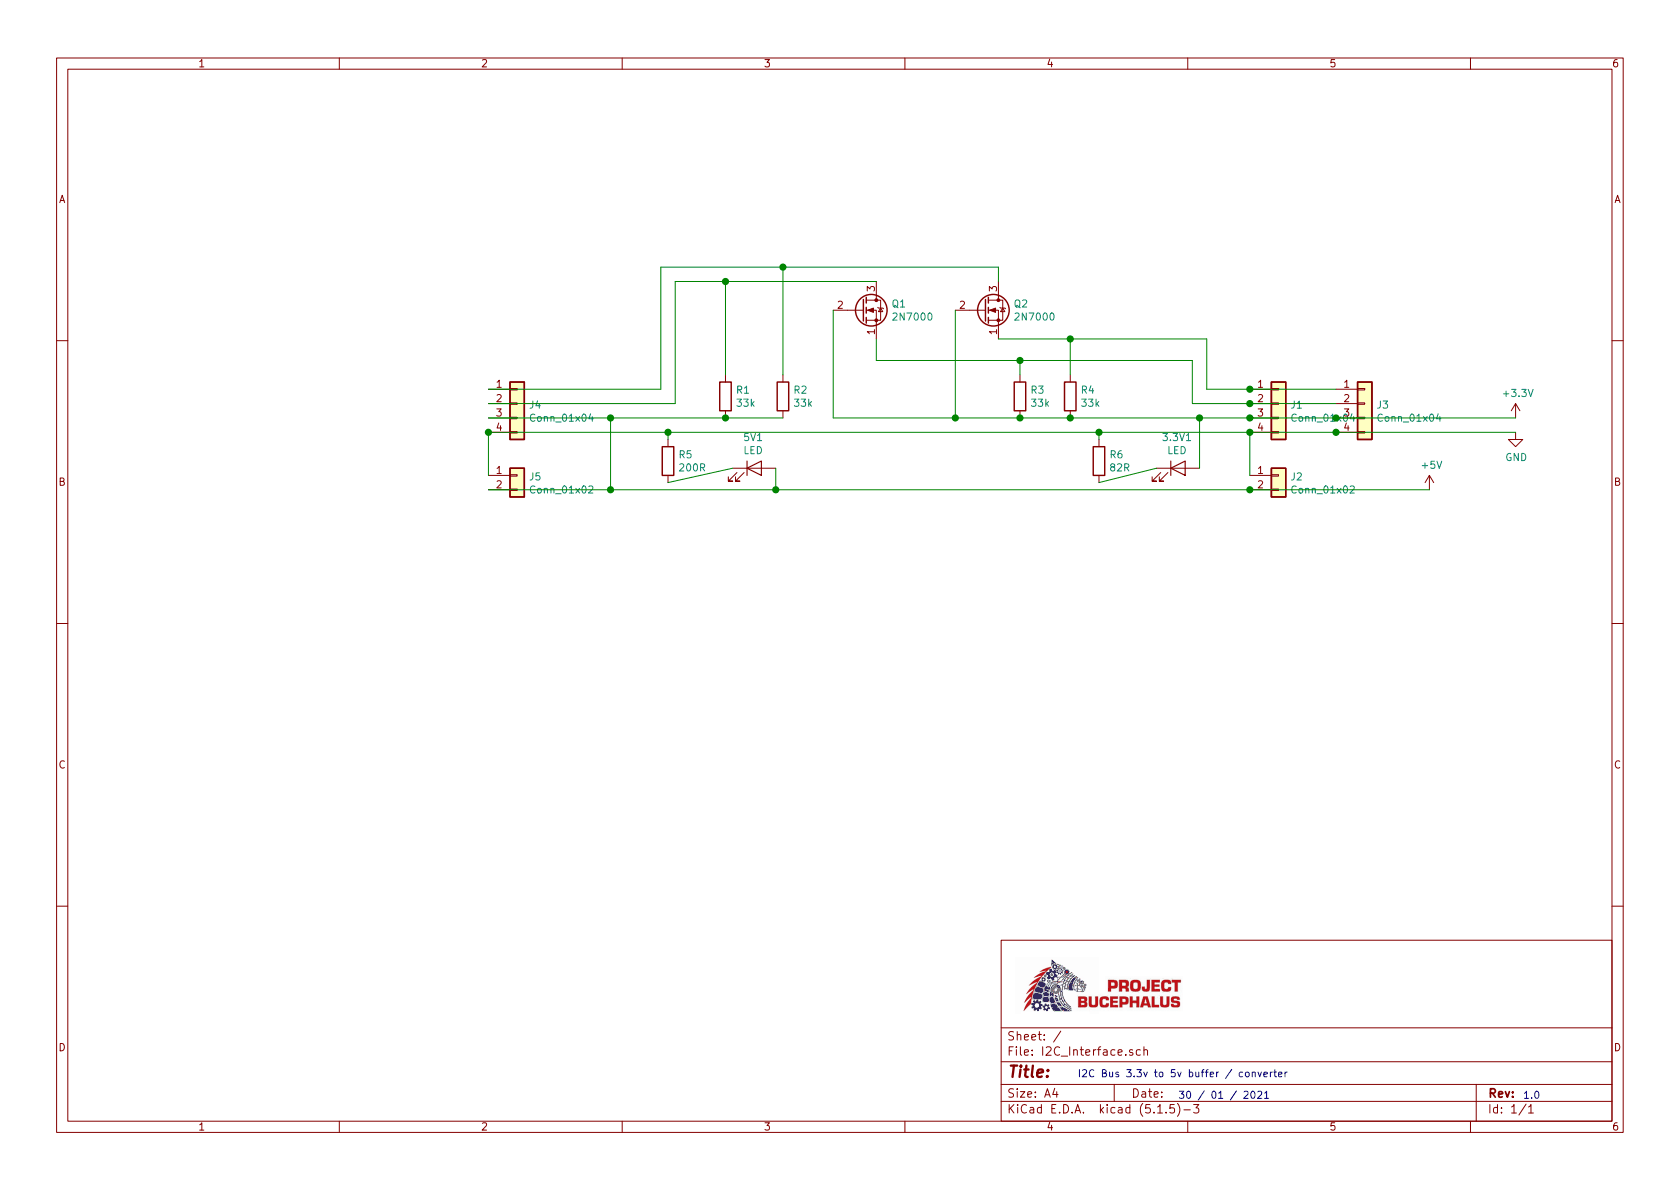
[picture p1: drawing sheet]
EESchema Schematic File Version 4
EELAYER 30 0
EELAYER END
$Descr A4 11693 8268
encoding utf-8
Sheet 1 1
Title ""
Date ""
Rev ""
Comp ""
Comment1 ""
Comment2 ""
Comment3 ""
Comment4 ""
$EndDescr
$Comp
L Connector_Generic:Conn_01x04 J3
U 1 1
P 9500 2800
F 0 "J3" H 9580 2792 50  0000 L CNN
F 1 "Conn_01x04" H 9580 2701 50  0000 L CNN
F 2 "Connector_JST:JST_XH_B4B-XH-AM_1x04_P2.50mm_Vertical" H 9500 2800 50  0001 C CNN
F 3 "~" H 9500 2800 50  0001 C CNN
	1    9500 2800
	1    0    0    -1  
$EndComp
$Comp
L Connector_Generic:Conn_01x04 J1
U 1 1
P 8900 2800
F 0 "J1" H 8980 2792 50  0000 L CNN
F 1 "Conn_01x04" H 8980 2701 50  0000 L CNN
F 2 "Connector_JST:JST_XH_B4B-XH-AM_1x04_P2.50mm_Vertical" H 8900 2800 50  0001 C CNN
F 3 "~" H 8900 2800 50  0001 C CNN
	1    8900 2800
	1    0    0    -1  
$EndComp
$Comp
L Connector_Generic:Conn_01x04 J4
U 1 1
P 3600 2800
F 0 "J4" H 3680 2792 50  0000 L CNN
F 1 "Conn_01x04" H 3680 2701 50  0000 L CNN
F 2 "Connector_JST:JST_XH_B4B-XH-AM_1x04_P2.50mm_Vertical" H 3600 2800 50  0001 C CNN
F 3 "~" H 3600 2800 50  0001 C CNN
	1    3600 2800
	1    0    0    -1  
$EndComp
$Comp
L Connector_Generic:Conn_01x02 J5
U 1 1
P 3600 3300
F 0 "J5" H 3680 3292 50  0000 L CNN
F 1 "Conn_01x02" H 3680 3201 50  0000 L CNN
F 2 "Connector_JST:JST_XH_B2B-XH-AM_1x02_P2.50mm_Vertical" H 3600 3300 50  0001 C CNN
F 3 "~" H 3600 3300 50  0001 C CNN
	1    3600 3300
	1    0    0    -1  
$EndComp
$Comp
L Connector_Generic:Conn_01x02 J2
U 1 1
P 8900 3300
F 0 "J2" H 8980 3292 50  0000 L CNN
F 1 "Conn_01x02" H 8980 3201 50  0000 L CNN
F 2 "Connector_JST:JST_XH_B2B-XH-AM_1x02_P2.50mm_Vertical" H 8900 3300 50  0001 C CNN
F 3 "~" H 8900 3300 50  0001 C CNN
	1    8900 3300
	1    0    0    -1  
$EndComp
$Comp
L Device:R R4
U 1 1
P 7450 2750
F 0 "R4" H 7520 2796 50  0000 L CNN
F 1 "33k" H 7520 2705 50  0000 L CNN
F 2 "Resistor_THT:R_Axial_DIN0207_L6.3mm_D2.5mm_P10.16mm_Horizontal" V 7380 2750 50  0001 C CNN
F 3 "~" H 7450 2750 50  0001 C CNN
	1    7450 2750
	1    0    0    -1  
$EndComp
$Comp
L Device:R R3
U 1 1
P 7100 2750
F 0 "R3" H 7170 2796 50  0000 L CNN
F 1 "33k" H 7170 2705 50  0000 L CNN
F 2 "Resistor_THT:R_Axial_DIN0207_L6.3mm_D2.5mm_P10.16mm_Horizontal" V 7030 2750 50  0001 C CNN
F 3 "~" H 7100 2750 50  0001 C CNN
	1    7100 2750
	1    0    0    -1  
$EndComp
$Comp
L Device:R R2
U 1 1
P 5450 2750
F 0 "R2" H 5520 2796 50  0000 L CNN
F 1 "33k" H 5520 2705 50  0000 L CNN
F 2 "Resistor_THT:R_Axial_DIN0207_L6.3mm_D2.5mm_P10.16mm_Horizontal" V 5380 2750 50  0001 C CNN
F 3 "~" H 5450 2750 50  0001 C CNN
	1    5450 2750
	1    0    0    -1  
$EndComp
$Comp
L Device:R R1
U 1 1
P 5050 2750
F 0 "R1" H 5120 2796 50  0000 L CNN
F 1 "33k" H 5120 2705 50  0000 L CNN
F 2 "Resistor_THT:R_Axial_DIN0207_L6.3mm_D2.5mm_P10.16mm_Horizontal" V 4980 2750 50  0001 C CNN
F 3 "~" H 5050 2750 50  0001 C CNN
	1    5050 2750
	1    0    0    -1  
$EndComp
$Comp
L Transistor_FET:2N7000 Q2
U 1 1
P 6850 2150
F 0 "Q2" H 7054 2196 50  0000 L CNN
F 1 "2N7000" H 7054 2105 50  0000 L CNN
F 2 "Package_TO_SOT_THT:TO-92_Inline" H 7050 2075 50  0001 L CIN
F 3 "https://www.fairchildsemi.com/datasheets/2N/2N7000.pdf" H 6850 2150 50  0001 L CNN
	1    6850 2150
	1    0    0    -1  
$EndComp
$Comp
L Transistor_FET:2N7000 Q1
U 1 1
P 6000 2150
F 0 "Q1" H 6204 2196 50  0000 L CNN
F 1 "2N7000" H 6204 2105 50  0000 L CNN
F 2 "Package_TO_SOT_THT:TO-92_Inline" H 6200 2075 50  0001 L CIN
F 3 "https://www.fairchildsemi.com/datasheets/2N/2N7000.pdf" H 6000 2150 50  0001 L CNN
	1    6000 2150
	1    0    0    -1  
$EndComp
$Comp
L power:+3.3V #PWR0101
U 1 1
P 10550 2900
F 0 "#PWR0101" H 10550 2750 50  0001 C CNN
F 1 "+3.3V" H 10565 3073 50  0000 C CNN
F 2 "" H 10550 2900 50  0001 C CNN
F 3 "" H 10550 2900 50  0001 C CNN
	1    10550 2900
	1    0    0    -1  
$EndComp
$Comp
L power:+5V #PWR0102
U 1 1
P 9950 3400
F 0 "#PWR0102" H 9950 3250 50  0001 C CNN
F 1 "+5V" H 9965 3573 50  0000 C CNN
F 2 "" H 9950 3400 50  0001 C CNN
F 3 "" H 9950 3400 50  0001 C CNN
	1    9950 3400
	1    0    0    -1  
$EndComp
$Comp
L power:GND #PWR0103
U 1 1
P 10550 3000
F 0 "#PWR0103" H 10550 2750 50  0001 C CNN
F 1 "GND" H 10555 2827 50  0000 C CNN
F 2 "" H 10550 3000 50  0001 C CNN
F 3 "" H 10550 3000 50  0001 C CNN
	1    10550 3000
	1    0    0    -1  
$EndComp
Wire Wire Line
	9300 3000 8700 3000
Connection ~ 8700 3000
Wire Wire Line
	3400 3300 3400 3000
Connection ~ 3400 3000
Wire Wire Line
	8700 3300 8700 3000
Wire Wire Line
	10550 3000 9300 3000
Connection ~ 9300 3000
Wire Wire Line
	3400 3000 4650 3000
Wire Wire Line
	8700 3400 9950 3400
Connection ~ 8700 3400
Wire Wire Line
	10550 2900 9300 2900
Wire Wire Line
	9300 2900 8700 2900
Connection ~ 9300 2900
Wire Wire Line
	3400 2900 4250 2900
Wire Wire Line
	4250 2900 4250 3400
Connection ~ 4250 3400
Wire Wire Line
	4250 3400 3400 3400
Wire Wire Line
	4250 2900 5050 2900
Connection ~ 4250 2900
Wire Wire Line
	5050 2900 5450 2900
Connection ~ 5050 2900
Wire Wire Line
	7100 2900 7450 2900
Wire Wire Line
	7450 2900 8350 2900
Connection ~ 7450 2900
Connection ~ 8700 2900
Wire Wire Line
	9300 2700 8700 2700
Wire Wire Line
	5800 2150 5800 2900
Wire Wire Line
	5800 2900 6650 2900
Connection ~ 7100 2900
Wire Wire Line
	6650 2150 6650 2900
Connection ~ 6650 2900
Wire Wire Line
	6650 2900 7100 2900
Wire Wire Line
	6100 2350 6100 2500
Wire Wire Line
	6100 2500 7100 2500
Wire Wire Line
	8300 2500 8300 2800
Wire Wire Line
	8300 2800 8700 2800
Connection ~ 8700 2800
Wire Wire Line
	8700 2800 9300 2800
Wire Wire Line
	8400 2350 8400 2700
Wire Wire Line
	8400 2700 8700 2700
Connection ~ 8700 2700
Wire Wire Line
	6950 2350 7450 2350
Wire Wire Line
	7100 2500 7100 2600
Connection ~ 7100 2500
Wire Wire Line
	7100 2500 8300 2500
Wire Wire Line
	7450 2350 7450 2600
Connection ~ 7450 2350
Wire Wire Line
	7450 2350 8400 2350
Wire Wire Line
	6100 1950 5050 1950
Wire Wire Line
	4700 1950 4700 2800
Wire Wire Line
	4700 2800 3400 2800
Wire Wire Line
	6950 1950 6950 1850
Wire Wire Line
	6950 1850 5450 1850
Wire Wire Line
	4600 1850 4600 2700
Wire Wire Line
	4600 2700 3400 2700
Connection ~ 5050 1950
Wire Wire Line
	5050 1950 4700 1950
Wire Wire Line
	5050 1950 5050 2600
Wire Wire Line
	5450 2600 5450 1850
Connection ~ 5450 1850
Wire Wire Line
	5450 1850 4600 1850
Text Notes 7500 7500 0    50   ~ 0
I2C Bus 3.3v to 5v buffer / converter
Text Notes 10600 7650 0    50   ~ 0
1.0
Text Notes 8200 7650 0    50   ~ 0
30 / 01 / 2021
$Comp
L Device:R R6
U 1 1
P 7650 3200
F 0 "R6" H 7720 3246 50  0000 L CNN
F 1 "82R" H 7720 3155 50  0000 L CNN
F 2 "Resistor_THT:R_Axial_DIN0207_L6.3mm_D2.5mm_P10.16mm_Horizontal" V 7580 3200 50  0001 C CNN
F 3 "~" H 7650 3200 50  0001 C CNN
	1    7650 3200
	1    0    0    -1  
$EndComp
$Comp
L Device:R R5
U 1 1
P 4650 3200
F 0 "R5" H 4720 3246 50  0000 L CNN
F 1 "200R" H 4720 3155 50  0000 L CNN
F 2 "Resistor_THT:R_Axial_DIN0207_L6.3mm_D2.5mm_P10.16mm_Horizontal" V 4580 3200 50  0001 C CNN
F 3 "~" H 4650 3200 50  0001 C CNN
	1    4650 3200
	1    0    0    -1  
$EndComp
$Comp
L Device:LED 5V1
U 1 1
P 5250 3250
F 0 "5V1" H 5243 3466 50  0000 C CNN
F 1 "LED" H 5243 3375 50  0000 C CNN
F 2 "LED_THT:LED_D3.0mm" H 5250 3250 50  0001 C CNN
F 3 "~" H 5250 3250 50  0001 C CNN
	1    5250 3250
	1    0    0    -1  
$EndComp
Connection ~ 8350 2900
Wire Wire Line
	8350 2900 8700 2900
Wire Wire Line
	7650 3050 7650 3000
Connection ~ 7650 3000
Wire Wire Line
	7650 3000 8700 3000
Wire Wire Line
	5400 3400 5400 3250
Connection ~ 5400 3400
Wire Wire Line
	5400 3400 4250 3400
Wire Wire Line
	5100 3250 4650 3350
Wire Wire Line
	4650 3050 4650 3000
Connection ~ 4650 3000
Wire Wire Line
	4650 3000 7650 3000
Wire Wire Line
	8350 2900 8350 3250
Wire Wire Line
	5400 3400 8700 3400
$Comp
L Device:LED 3.3V1
U 1 1
P 8200 3250
F 0 "3.3V1" H 8193 3466 50  0000 C CNN
F 1 "LED" H 8193 3375 50  0000 C CNN
F 2 "LED_THT:LED_D3.0mm" H 8200 3250 50  0001 C CNN
F 3 "~" H 8200 3250 50  0001 C CNN
	1    8200 3250
	1    0    0    -1  
$EndComp
Wire Wire Line
	7650 3350 8050 3250
$EndSCHEMATC
